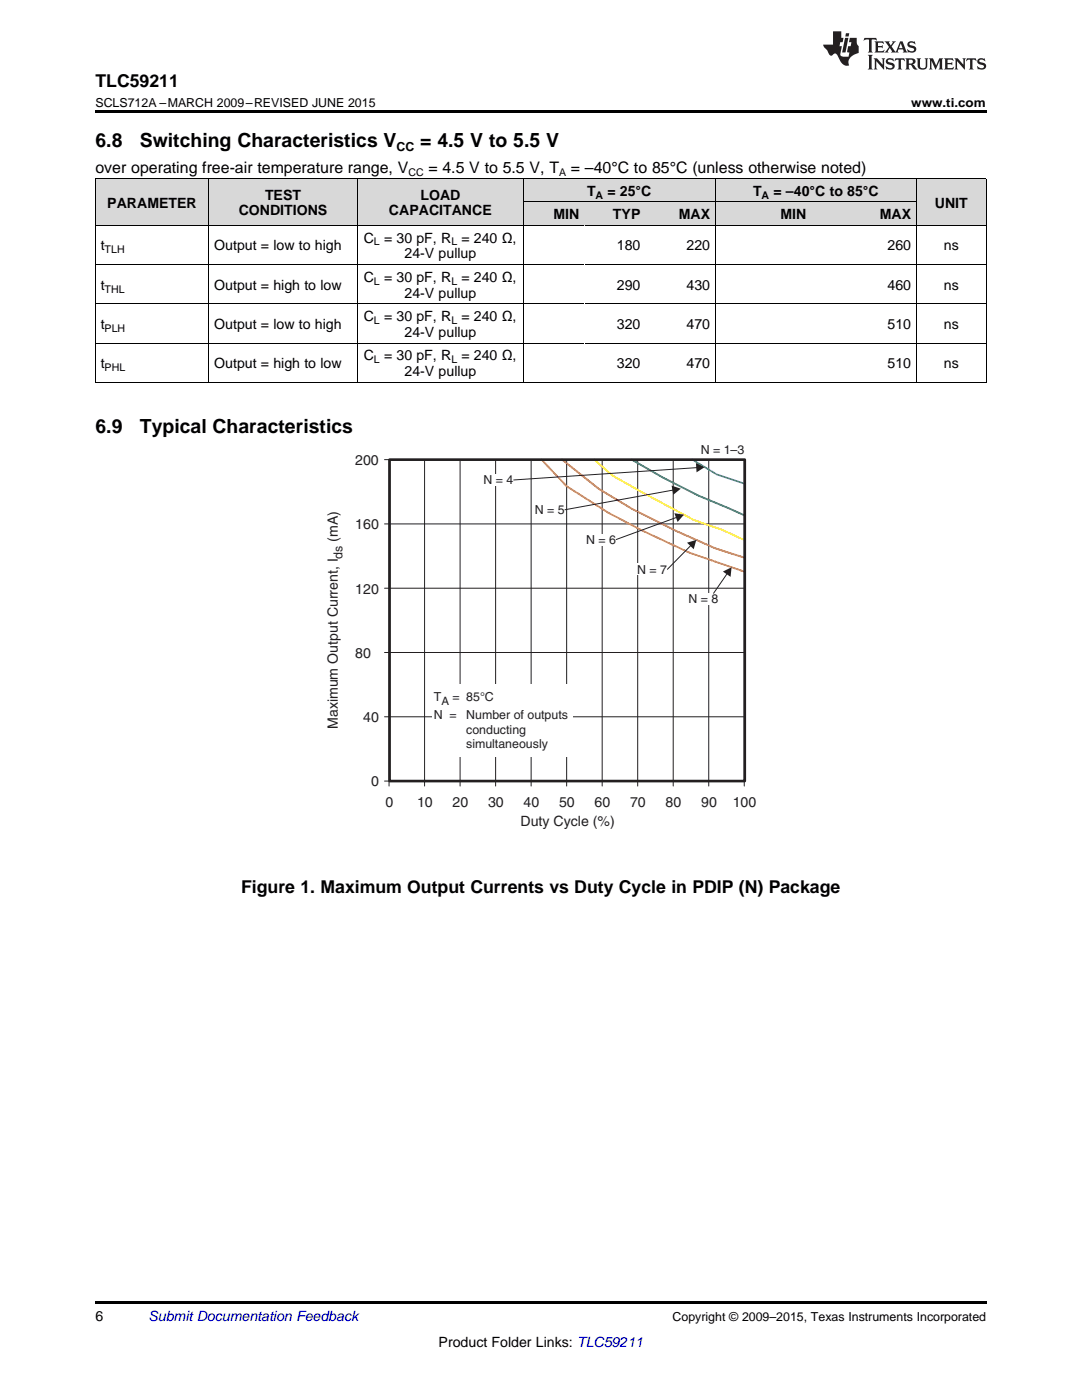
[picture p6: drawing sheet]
<svg xmlns="http://www.w3.org/2000/svg" width="216mm" height="279mm" viewBox="0 0 216 279" stroke-linecap="round" stroke-linejoin="round" font-family="sans-serif">
<g fill="#d8d8d8">
<path d="M19 35.7h22.7v9.3h-22.7z"/>
<path d="M41.7 35.7h29.6v9.3h-29.6z"/>
<path d="M71.3 35.7h33.2v9.3h-33.2z"/>
<path d="M104.5 40.4h12.2v4.6h-12.2z"/>
<path d="M116.7 40.4h12.1v4.6h-12.1z"/>
<path d="M128.8 40.4h14v4.6h-14z"/>
<path d="M142.8 40.4h19.2v4.6h-19.2z"/>
<path d="M162 40.4h20.9v4.6h-20.9z"/>
<path d="M182.9 35.7h13.9v9.3h-13.9z"/>
<path d="M104.5 35.7h12.2v4.7h-12.2z"/>
<path d="M116.7 35.7h12.1v4.7h-12.1z"/>
<path d="M128.8 35.7h14v4.7h-14z"/>
<path d="M142.8 35.7h19.2v4.7h-19.2z"/>
<path d="M162 35.7h20.9v4.7h-20.9z"/>
</g>
<path d="M19 259.7h177.8v.5h-177.8z" fill="#000"/>
<g fill="none" stroke="#231f20" stroke-width=".2">
<path d="M76.7 91.7h71.8v65.2M77.6 91.7v65.2M84.7 91.7v65.2M91.8 91.7v65.2M98.9 91.7v65.2M106 91.7v65.2M113.1 91.7v65.2M120.2 91.7v65.2M127.2 91.7v65.2M134.3 91.7v65.2M141.4 91.7v65.2M76.7 104.6h71.8"/>
<path d="M76.7 117.4h71.8M76.7 130.2h71.8M76.7 143h71.8M76.7 155.9h71.8"/>
</g>
<g fill="#fff">
<path d="M139.7 88.5h8.8v2.3h-8.8z" fill-rule="evenodd"/>
<path d="M96.3 94.6h6.2v2.3h-6.2z" fill-rule="evenodd"/>
<path d="M106.6 100.6h6.1v2.3h-6.1z" fill-rule="evenodd"/>
<path d="M116.8 106.5h6.2v2.3h-6.2z" fill-rule="evenodd"/>
<path d="M127 112.5h6.2v2.3h-6.2z" fill-rule="evenodd"/>
<path d="M137.2 118.4h6.2v2.3h-6.2z" fill-rule="evenodd"/>
</g>
<path d="M138.1 91.7l5 3 5.5 1.9" fill="none" stroke="#00aeef" stroke-width=".35"/>
<path d="M126.1 91.7l6.1 3.6 7.2 3.6 9.2 4" fill="none" stroke="#00a54f" stroke-width=".35"/>
<path d="M118.6 91.7l3.6 3.2 16.3 8.9 5.8 2 4.3 2" fill="none" stroke="#fff101" stroke-width=".35"/>
<path d="M112.2 91.7l7.3 5.8 6.6 4.1 9 4.5 7.7 3.3 5.8 1.9" fill="none" stroke="#ee1d23" stroke-width=".35"/>
<path d="M108.1 91.7l5 5.3 8.2 5.3 6.7 3.5 9.6 4.5 10.9 3.8" fill="none" stroke="#f58220" stroke-width=".35"/>
<path d="M77.7 91.7h70.9v64.2h-70.9z" fill="none" stroke="#231f20" stroke-width=".53"/>
<path d="M139.1 93.3l-36.6 2.5" fill="none" stroke="#231f20" stroke-width=".2"/>
<path d="M138.9 92.4l1.7 .8-1.6 1.1z" fill="#231f20"/>
<path d="M134.3 97.8l-21.6 3.9" fill="none" stroke="#231f20" stroke-width=".2"/>
<path d="M134 96.9l1.8 .6-1.5 1.2z" fill="#231f20"/>
<path d="M135 103.3l-12 4.4" fill="none" stroke="#231f20" stroke-width=".2"/>
<path d="M134.6 102.4l1.9 .3-1.3 1.5z" fill="#231f20"/>
<path d="M137.9 108.9l-4.7 4.7" fill="none" stroke="#231f20" stroke-width=".2"/>
<path d="M137.1 108.3l1.8-.5-.5 1.8z" fill="#231f20"/>
<path d="M145.1 114.5l-2.7 3.9" fill="none" stroke="#231f20" stroke-width=".2"/>
<path d="M144.3 114.1l1.7-.9-.2 1.9z" fill="#231f20"/>
<path d="M86.2 136.6h28v14.4h-28z" fill-rule="evenodd" fill="#fff"/>
<g fill="none" stroke="#000" stroke-width=".2">
<path d="M19 35.6h177.8M19.1 35.7v40.6M41.6 35.7v40.6M71.3 35.7v40.6M104.4 35.7v40.6M142.8 35.7v40.6M182.8 35.7v40.6M196.8 35.7v40.6M19 52.8h177.8M19 45h177.8M104.5 40.3h78.4M19 76.3h177.8"/>
<path d="M19 68.5h177.8M19 60.6h177.8"/>
</g>
<path d="M19 22h177.8v.5h-177.8z" fill="#000"/>
<g fill="#231f20">
<path d="M172.5 7.6l-.1 .5 .4-.2h.6v.1v2.1l-.2 .4h.9l-.2-.4v-2.1l.1-.1h.5l.5 .2-.2-.5zM174.5 8.3l.2 .3v1.5l-.2 .4h1.8l.2-.6a1.04 1.04 0 0 1-1.3 .2v-.7h.6l.3 .2v-.6l-.3 .2h-.6v-.6l.8-.1 .4 .3-.2-.5zM176.5 8.3l.9 1.1-.9 1.1h.8l-.2-.2 .4-.7 .5 .7-.2 .2h1.5l-.2-.2 .2-.4h.9l.1 .4-.2 .2h1l-.3-.3-.7-1.9h-.5l-.9 2-.8-1 .9-1h-.8l.1 .3-.4 .5-.3-.6 .1-.2zM179.7 8.6l.4 1h-.7zM181.3 8.4a.63 .63 0 0 0-.2 .7 .63 .63 0 0 0 .6 .4l.6 .2 .1 .2a.75 .75 0 0 1-.7 .4 .75 .75 0 0 1-.6-.5l.1 .7 .1-.1a1.11 1.11 0 0 0 1.5-.6 1.13 1.13 0 0 0-1.2-.8l-.1-.4a1.04 1.04 0 0 1 1.2 .2l-.2-.5-.2 .1-.4-.2zM173.2 10.9l.2 .4v2.2l-.2 .4h1l-.3-.4v-2.2l.3-.4zM174.3 11.6l.3 .4v1.5l-.3 .4h.8l-.2-.4v-1.3l1.5 1.7v-1.9l.2-.4h-.7l.2 .4v.9l-1.1-1.3zM177 11.8a.62 .62 0 0 0-.2 .7 .62 .62 0 0 0 .6 .4l.6 .1 .1 .3a.76 .76 0 0 1-.7 .3 .76 .76 0 0 1-.7-.4l.2 .7 .1-.1a1.11 1.11 0 0 0 1.5-.6 1.13 1.13 0 0 0-1.2-.8l-.1-.4a1.04 1.04 0 0 1 1.2 .2l-.2-.6-.2 .1-.5-.1zM178.7 11.6l-.2 .6a.61 .61 0 0 1 .8-.3v1.6l-.2 .4h.9l-.2-.4v-1.6a.63 .63 0 0 1 .7 .3l-.1-.6zM180.6 11.6l.3 .4v1.5l-.3 .4h1l-.2-.2-.1-.8 .6 .2a.76 .76 0 0 0 1.2 .7l-1-1a.58 .58 0 0 0 .6-.5 .58 .58 0 0 0-.5-.6zM181.4 11.9h.1a.45 .45 0 0 1 .5 .1 .45 .45 0 0 1 .1 .5l-.8 .2zM182.9 11.6l.2 .2a2.17 2.17 0 0 0 .3 1.9 .99 .99 0 0 0 1.6-.6v-1.1l.2-.4h-.7l.2 .2a1.92 1.92 0 0 1-.2 1.8 .6 .6 0 0 1-.9-.5v-1.1l.2-.4zM185.4 11.6l.2 .4v1.5l-.2 .4h.7l-.2-.4v-1.4l.8 1.8 .8-1.8v1.4l-.2 .4h.9l-.2-.4v-1.5l.2-.4h-.8l-.6 1.5-.6-1.5zM188.4 11.6l.2 .4v1.5l-.2 .4h1.8l.1-.6a1.04 1.04 0 0 1-1.2 .1v-.6h.5l.4 .2v-.6l-.4 .2h-.5v-.7h.8l.3 .3-.1-.6zM190.5 11.6l.2 .4v1.5l-.2 .4h.7l-.2-.4v-1.3l1.5 1.7v-1.9l.2-.4h-.7l.2 .4v.9l-1.1-1.3zM192.9 11.6l-.1 .6a.61 .61 0 0 1 .7-.3l.1 1.6-.3 .4h1l-.3-.4 .1-1.6a.63 .63 0 0 1 .7 .3l-.1-.6zM195.2 11.8a.62 .62 0 0 0-.2 .7 .62 .62 0 0 0 .6 .4l.6 .1 .1 .3a.76 .76 0 0 1-.7 .3 .76 .76 0 0 1-.6-.4l.1 .7 .1-.1a1.11 1.11 0 0 0 1.6-.6 1.13 1.13 0 0 0-1.3-.8l-.1-.4a1.04 1.04 0 0 1 1.2 .2l-.1-.6-.2 .1-.5-.1z"/>
<path d="M166.2 6.3v2.6h-1.9v.4l.8 .9a.91 .91 0 0 0 1 .8 .56 .56 0 0 1 .5-.3 .56 .56 0 0 1 .5 .3l.4 .8a1.53 1.53 0 0 0 1.9 1.2 1.54 1.54 0 0 1 1-2.1l.9-.3v-1.4a1.52 1.52 0 0 1-.4-1.6h-1.3l-.2 .8h.5l-.2 .8h-.5l-.1 1v.2l.4 .1-.2 .8a1.93 1.93 0 0 1-1.6-.3l.3-1.8h-.5l.2-.8h.4l.2-.8h-.4v-1.3zM168.6 7.6l-.6 2.9h.7l.6-2.9zM168.8 6.6l-.1 .7h.6l.2-.7z"/>
</g>
<g font-size="3.9">
<text x="19" y="29.3">6.8</text>
<text x="27.9" y="29.3">Switching Characteristics V</text>
<text x="83.9" y="29.3">= 4.5 V to 5.5 V</text>
<text x="19" y="86.5">6.9</text>
<text x="27.9" y="86.5">Typical Characteristics</text>
</g>
<g font-size="3.5">
<text x="19" y="17.3">TLC59211</text>
<text x="48.1" y="178.3">Figure 1. Maximum Output Currents vs Duty Cycle in PDIP (N) Package</text>
</g>
<g font-size="3.2">
<text x="19" y="34.4">over operating free-air temperature range, V</text>
<text x="85.5" y="34.4">= 4.5 V to 5.5 V, T</text>
<text x="113.9" y="34.4">= –40°C to 85°C (unless otherwise noted)</text>
</g>
<g font-size="2.8">
<text x="21.4" y="41.4">PARAMETER</text>
<text x="52.9" y="39.8">TEST</text>
<text x="83.9" y="39.8">LOAD</text>
<text x="117.2" y="39.1">T</text>
<text x="121.2" y="39.1">= 25°C</text>
<text x="150.3" y="39.1">T</text>
<text x="154.3" y="39.1">= –40°</text>
<text x="162.7" y="39.1">C to 85°C</text>
<text x="186.5" y="41.4">UNIT</text>
<text x="47.6" y="43">CONDITIONS</text>
<text x="77.6" y="43">CAPACITANCE</text>
<text x="110.4" y="43.7">MIN</text>
<text x="122.3" y="43.7">TYP</text>
<text x="135.4" y="43.7">MAX</text>
<text x="155.7" y="43.7">MIN</text>
<text x="175.5" y="43.7">MAX</text>
<text x="20.1" y="50">t</text>
<text x="42.8" y="50">Output = low to high</text>
<text x="72.6" y="48.4">C</text>
<text x="76.6" y="48.4">= 30 pF, R</text>
<text x="80.7" y="51.6">24-V pullup</text>
<text x="92.1" y="48.4">= 240 Ω,</text>
<text x="123.1" y="50">180</text>
<text x="137" y="50">220</text>
<text x="177.1" y="50">260</text>
<text x="188.3" y="50">ns</text>
<text x="20.1" y="57.8">t</text>
<text x="42.8" y="57.8">Output = high to low</text>
<text x="72.6" y="56.2">C</text>
<text x="76.6" y="56.2">= 30 pF, R</text>
<text x="80.7" y="59.4">24-V pullup</text>
<text x="92.1" y="56.2">= 240 Ω,</text>
<text x="123.1" y="57.8">290</text>
<text x="137" y="57.8">430</text>
<text x="177.1" y="57.8">460</text>
<text x="188.3" y="57.8">ns</text>
<text x="20.1" y="65.7">t</text>
<text x="42.8" y="65.7">Output = low to high</text>
<text x="72.6" y="64.1">C</text>
<text x="76.6" y="64.1">= 30 pF, R</text>
<text x="92.1" y="64.1">= 240 Ω,</text>
<text x="123.1" y="65.7">320</text>
<text x="137" y="65.7">470</text>
<text x="177.1" y="65.7">510</text>
<text x="188.3" y="65.7">ns</text>
<text x="72.6" y="71.9">C</text>
<text x="76.6" y="71.9">= 30 pF, R</text>
<text x="80.7" y="67.2">24-V pullup</text>
<text x="92.1" y="71.9">= 240 Ω,</text>
<text x="20.1" y="73.5">t</text>
<text x="42.8" y="73.5">Output = high to low</text>
<text x="80.7" y="75.1">24-V pullup</text>
<text x="123.1" y="73.5">320</text>
<text x="137" y="73.5">470</text>
<text x="177.1" y="73.5">510</text>
<text x="188.3" y="73.5">ns</text>
<text x="19" y="263.6">6</text>
<text x="87.5" y="268.9">Product Folder Links: TLC59211</text>
</g>
<g font-size="2.8" fill="#231f20">
<text x="70.9" y="92.8">200</text>
<text x="70.9" y="105.6">160</text>
<text x="67.4" y="108.1" transform="rotate(-90 67.4 108.1)">(mA)</text>
<text x="70.9" y="118.4">120</text>
<text x="70.9" y="131.2">80</text>
<text x="67.4" y="145.5" transform="rotate(-90 67.4 145.5)">Maximum Output Current, I</text>
<text x="72.5" y="144">40</text>
<text x="74" y="156.9">0</text>
<text x="76.9" y="161">0</text>
<text x="83.2" y="161">10</text>
<text x="90.3" y="161">20</text>
<text x="97.4" y="161">30</text>
<text x="104.5" y="161">40</text>
<text x="111.6" y="161">50</text>
<text x="118.6" y="161">60</text>
<text x="125.7" y="161">70</text>
<text x="132.8" y="161">80</text>
<text x="139.9" y="161">90</text>
<text x="146.2" y="161.1">100</text>
<text x="103.9" y="164.9">Duty Cycle (%)</text>
</g>
<text font-size="2.8" fill="#0000c8" x="29.6" y="263.6">Submit Documentation Feedback</text>
<g font-size="2.5">
<text x="19" y="21.4">SCLS712A –MARCH 2009–REVISED JUNE 2015</text>
<text x="181.8" y="21.4">www.ti.com</text>
<text x="79.1" y="30.1">CC</text>
<text x="134.2" y="263.6">Copyright © 2009–2015, Texas Instruments Incorporated</text>
</g>
<g font-size="2.5" fill="#231f20">
<text x="139.8" y="90.5">N = 1–3</text>
<text x="96.5" y="96.7">N = 4</text>
<text x="106.7" y="102.6">N = 5</text>
<text x="68.4" y="111.5" transform="rotate(-90 68.4 111.5)">ds</text>
<text x="116.9" y="108.5">N = 6</text>
<text x="127.2" y="114.5">N = 7</text>
<text x="137.4" y="120.4">N = 8</text>
<text x="86.6" y="139.8">T</text>
<text x="86.6" y="143.5">N =</text>
<text x="90.3" y="139.8">= 85°C</text>
<text x="93" y="143.5">Number of outputs</text>
<text x="93" y="146.4">conducting</text>
<text x="93" y="149.2">simultaneously</text>
</g>
<text font-size="2.3" fill="#231f20" x="88.1" y="140.7">A</text>
<g font-size="2.1">
<text x="81.5" y="35.1">CC</text>
<text x="111.5" y="35.1">A</text>
<text x="118.9" y="39.7">A</text>
<text x="152" y="39.7">A</text>
<text x="20.9" y="50.6">TLH</text>
<text x="74.6" y="49">L</text>
<text x="90.1" y="49">L</text>
<text x="20.9" y="58.4">THL</text>
<text x="74.6" y="56.8">L</text>
<text x="90.1" y="56.8">L</text>
<text x="74.6" y="64.6">L</text>
<text x="90.1" y="64.6">L</text>
<text x="20.9" y="66.2">PLH</text>
<text x="20.9" y="74">PHL</text>
<text x="74.6" y="72.5">L</text>
<text x="90.1" y="72.5">L</text>
</g>
</svg>
